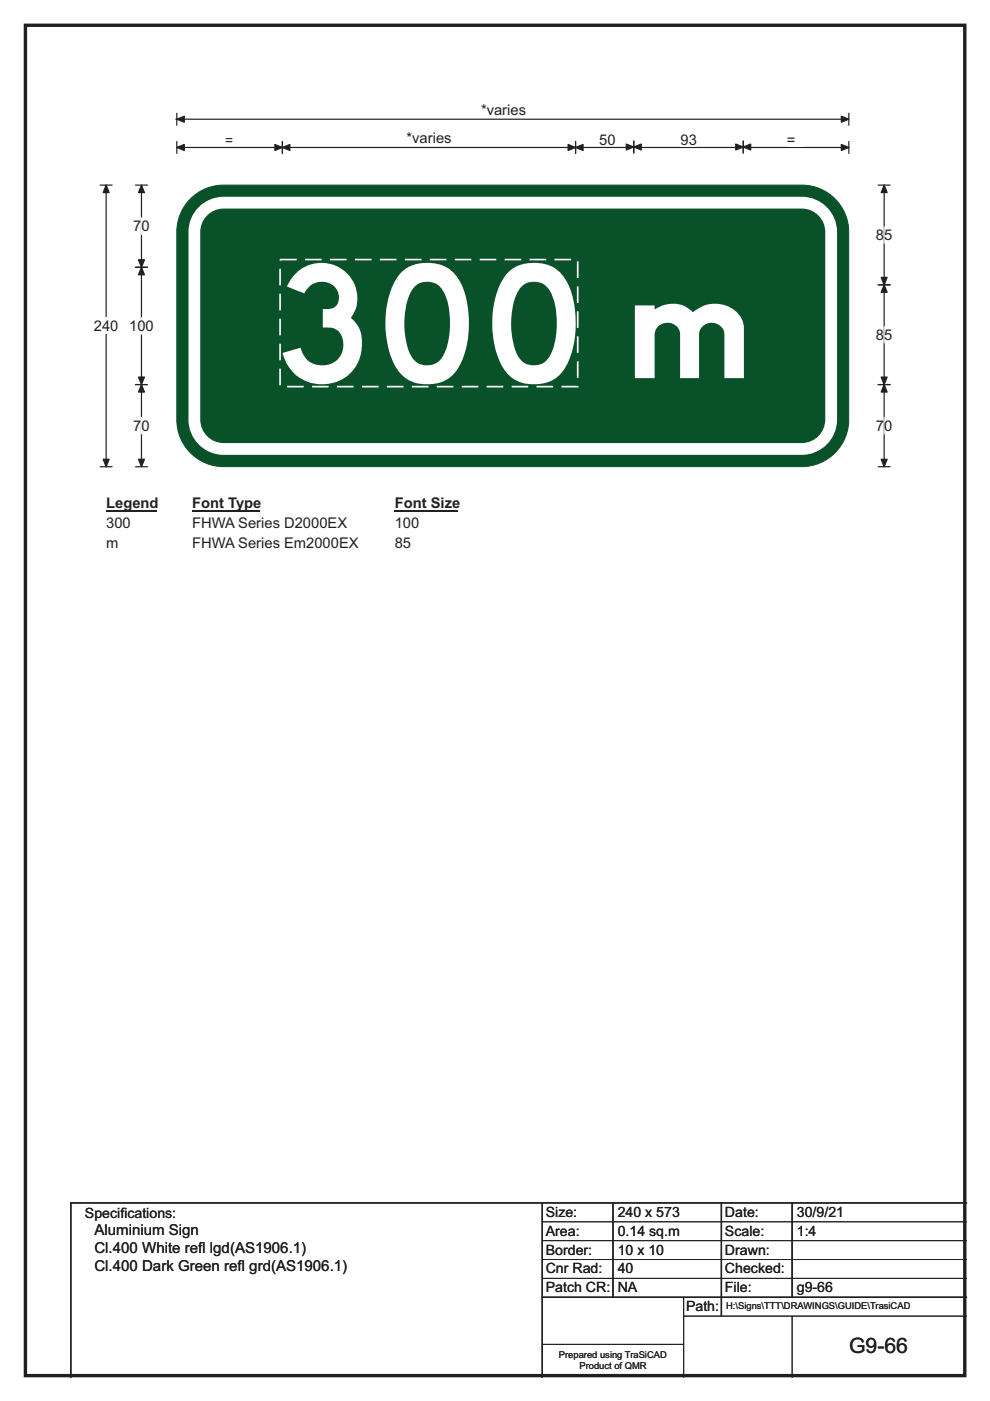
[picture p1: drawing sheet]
<svg xmlns="http://www.w3.org/2000/svg" width="210mm" height="297mm" viewBox="0 0 210 297" stroke-linecap="round" stroke-linejoin="round" font-family="sans-serif">
<path d="M5.4 5.4h199.2v286.3h-199.2z" fill="none" stroke="#231f20" stroke-width=".72"/>
<g fill="none" stroke="#231f20" stroke-width=".25">
<path d="M21.2 39.2h2.6M22.5 39.2v59.8M37.3 25.3h142.5M37.5 24v2.5M37.5 30v2.5M37.5 31.3h142.5M59.9 30v2.5M122.1 30v2.5M134.4 29.9v2.5M157.6 29.9v2.5M180 30v2.5M180 24v2.5"/>
<path d="M21.2 99h2.6"/>
</g>
<g fill="#231f20" stroke="#231f20" stroke-width=".25">
<path d="M37.5 25.3l1.6-.7v1.3z" fill-rule="evenodd"/>
<path d="M178.4 24.6l1.6 .7-1.6 .6z" fill-rule="evenodd"/>
<path d="M59.9 31.3l1.6-.7v1.3z" fill-rule="evenodd"/>
<path d="M120.5 30.6l1.6 .7-1.6 .6z" fill-rule="evenodd"/>
<path d="M37.5 31.3l1.6-.7v1.3z" fill-rule="evenodd"/>
<path d="M58.3 30.6l1.6 .7-1.6 .6z" fill-rule="evenodd"/>
<path d="M122.1 31.3l1.6-.7v1.3z" fill-rule="evenodd"/>
<path d="M178.4 30.6l1.6 .7-1.6 .6z" fill-rule="evenodd"/>
<path d="M134.4 31.2l1.6-.7v1.3z" fill-rule="evenodd"/>
<path d="M156.1 30.5l1.5 .7-1.5 .6z" fill-rule="evenodd"/>
<path d="M132.8 30.5l1.6 .7-1.6 .6z" fill-rule="evenodd"/>
<path d="M157.6 31.2l1.6-.7v1.3z" fill-rule="evenodd"/>
<path d="M22.5 39.2l.6 1.6h-1.2z" fill-rule="evenodd"/>
<path d="M21.9 97.4h1.2l-.6 1.6z" fill-rule="evenodd"/>
</g>
<path d="M144.3 31h3.5M167.1 31h3.5" fill="none" stroke="#fff" stroke-width=".25"/>
<path d="M19.9 67.4h5.2v3.4h-5.2z" fill="#fff"/>
<path d="M28.7 39.2h2.6M30 39.2v59.8M186.3 39.2h2.5M187.5 39.2v59.8M28.7 56.7h2.6M186.3 60.4h2.5M28.7 81.5h2.6M28.7 99h2.6M186.3 81.5h2.5M186.3 99h2.5" fill="none" stroke="#231f20" stroke-width=".25"/>
<g fill="#231f20" stroke="#231f20" stroke-width=".25">
<path d="M30 56.7l.6 1.6h-1.2z" fill-rule="evenodd"/>
<path d="M29.4 80h1.2l-.6 1.5z" fill-rule="evenodd"/>
<path d="M30 39.2l.6 1.6h-1.2z" fill-rule="evenodd"/>
<path d="M29.4 55.1h1.2l-.6 1.6z" fill-rule="evenodd"/>
<path d="M30 81.5l.6 1.6h-1.2z" fill-rule="evenodd"/>
<path d="M29.4 97.4h1.2l-.6 1.6z" fill-rule="evenodd"/>
<path d="M187.5 60.4l.7 1.6h-1.3z" fill-rule="evenodd"/>
<path d="M186.9 80h1.3l-.7 1.5z" fill-rule="evenodd"/>
<path d="M187.5 39.2l.7 1.6h-1.3z" fill-rule="evenodd"/>
<path d="M186.9 58.8h1.3l-.7 1.6z" fill-rule="evenodd"/>
<path d="M187.5 81.5l.7 1.6h-1.3z" fill-rule="evenodd"/>
<path d="M186.9 97.4h1.3l-.7 1.6z" fill-rule="evenodd"/>
</g>
<path d="M30 46.2v3.5M187.5 48.1v3.5M30 67.4v3.4M187.5 69.2v3.5M30 88.5v3.5M187.5 88.5v3.5" fill="none" stroke="#fff" stroke-width=".25"/>
<path d="M22.5 104.9h10.8v3.5h-10.8z" fill="#fff"/>
<path d="M22.5 108.2h10.8" fill="none" stroke="#231f20" stroke-width=".32"/>
<path d="M40.8 104.9h14.4v3.5h-14.4z" fill="#fff"/>
<path d="M40.8 108.2h14.4" fill="none" stroke="#231f20" stroke-width=".32"/>
<path d="M83.7 104.9h13.5v3.5h-13.5z" fill="#fff"/>
<path d="M83.7 108.2h13.5" fill="none" stroke="#231f20" stroke-width=".32"/>
<g fill="#fff">
<path d="M22.5 109.1h5.2v3.5h-5.2z"/>
<path d="M40.8 109.1h33v3.5h-33z"/>
<path d="M83.7 109.1h5.2v3.5h-5.2z"/>
<path d="M22.5 113.3h2.6v3.5h-2.6z"/>
<path d="M40.8 113.3h35.4v3.5h-35.4z"/>
<path d="M83.7 113.3h3.5v3.5h-3.5z"/>
</g>
<path d="M40 42.6a9.9 9.9 0 0 1 7.4-3.4h122.7a9.9 9.9 0 0 1 9.9 10v39.8a10 10 0 0 1-9.9 9.9h-122.7a9.9 9.9 0 0 1-9.9-9.9v-39.8a9.9 9.9 0 0 1 2.5-6.6z" fill-rule="evenodd" fill="#095229" stroke="#095229" stroke-width=".21"/>
<path d="M43 44.8a6.2 6.2 0 0 1 4.4-1.8h122.7a6.2 6.2 0 0 1 6.2 6.2v39.8a6.2 6.2 0 0 1-6.2 6.2h-122.7a6.2 6.2 0 0 1-6.2-6.2v-39.8a6.2 6.2 0 0 1 1.8-4.4z" fill="none" stroke="#fff" stroke-width="2.5"/>
<path d="M115 255v37M130 255v20M153 255v24M168 255v20M205 255h-190v37M115 275h90" fill="none" stroke="#231f20" stroke-width=".3"/>
<path d="M115 259h90M115 263h90M115 267h90M115 271h90M145 279h60M145 275v17M168 279v13M115 285h30" fill="none" stroke="#231f20" stroke-width=".21"/>
<path d="M59.4 55h63.1v27h-63.1z" fill="none" stroke="#fff" stroke-width=".35" stroke-dasharray="3.5 1.8" stroke-linecap="butt"/>
<text font-size="34.6" fill="#fff" x="55.4" y="81.1">300</text>
<text font-size="29.4" fill="#fff" x="130.4" y="80.2">m</text>
<text font-size="4.5" fill="#231f20" x="180.1" y="286.9">G9-66</text>
<g font-size="3.2" fill="#231f20">
<text x="20" y="261.9">Aluminium Sign</text>
<text x="20" y="265.8">Cl.400 White ref</text>
<text x="20" y="269.6">Cl.400 Dark Green ref</text>
<text x="42" y="265.8">l lgd(AS1906.1)</text>
<text x="50.4" y="269.6">l grd(AS1906.1)</text>
</g>
<g font-size="3.1" fill="#231f20">
<text x="102" y="24.4">*varies</text>
<text x="86.2" y="30.4">*varies</text>
<text x="127.1" y="30.8">50</text>
<text x="144.3" y="30.8">93</text>
<text x="166.9" y="30.8">=</text>
<text x="28.3" y="49">70</text>
<text x="185.8" y="50.9">85</text>
<text x="19.9" y="70.1">240</text>
<text x="27.4" y="70.1">100</text>
<text x="185.8" y="72">85</text>
<text x="28.3" y="91.3">70</text>
<text x="185.8" y="91.3">70</text>
<text x="22.5" y="107.8">Legend</text>
<text x="40.8" y="107.8">Font Type</text>
<text x="83.7" y="107.8">Font Size</text>
<text x="22.5" y="111.9">300</text>
<text x="40.8" y="111.9">FHWA Series D2000EX</text>
<text x="83.7" y="111.9">100</text>
<text x="22.5" y="116.1">m</text>
<text x="40.8" y="116.1">FHWA Series Em2000EX</text>
<text x="83.7" y="116.1">85</text>
</g>
<g font-size="3" fill="#231f20">
<text x="115.8" y="258">Size:</text>
<text x="131" y="258">240 x 573</text>
<text x="153.8" y="258">Date:</text>
<text x="169" y="258">30/9/21</text>
<text x="18" y="258.2">Specif</text>
<text x="25.5" y="258.2">ications:</text>
<text x="115.8" y="262">Area:</text>
<text x="131" y="262">0.14 sq.m</text>
<text x="153.8" y="262">Scale:</text>
<text x="169" y="262">1:4</text>
<text x="115.8" y="266">Border:</text>
<text x="115.8" y="270">Cnr Rad:</text>
<text x="131" y="266">10 x 10</text>
<text x="131" y="270">40</text>
<text x="153.8" y="266">Drawn:</text>
<text x="153.8" y="270">Checked:</text>
<text x="115.8" y="274">Patch CR:</text>
<text x="131" y="274">NA</text>
<text x="153.8" y="274">File:</text>
<text x="169" y="274">g9-66</text>
<text x="145.5" y="278">Path:</text>
</g>
<text font-size="2.9" fill="#231f20" x="47.8" y="30.8">=</text>
<g font-size="2" fill="#231f20">
<text x="154" y="277.6">H:\Signs\TTT\DRAWINGS\GUIDE\TrasiCAD</text>
<text x="118.5" y="287.8">Prepared using TraSiCAD</text>
<text x="122.9" y="290.2">Product of QMR</text>
</g>
</svg>
